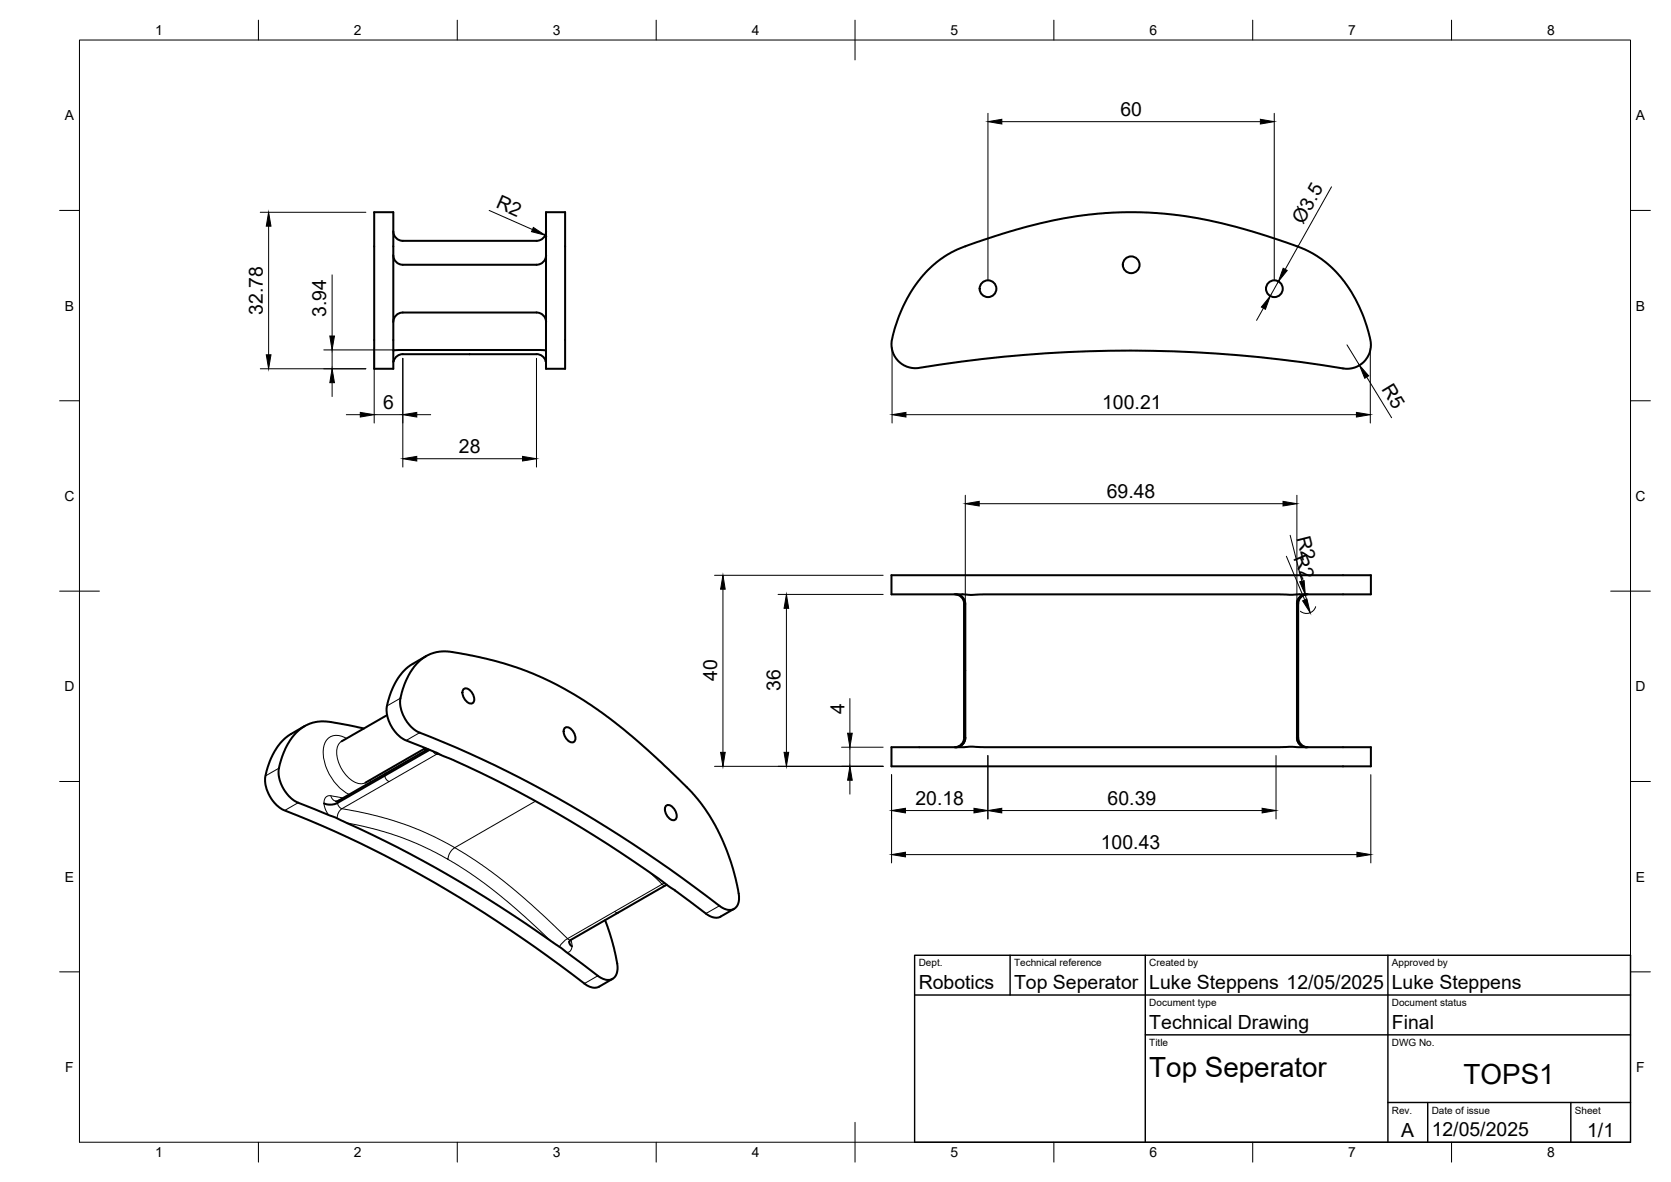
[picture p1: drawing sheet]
<svg xmlns="http://www.w3.org/2000/svg" width="420mm" height="297mm" viewBox="0 0 420 297" stroke-linecap="round" stroke-linejoin="round" font-family="sans-serif">
<!-- layer: Visible -->
<g fill="none" stroke="#000" stroke-width=".51">
<path d="M94.1 53.3h4.8v39.4h-4.8zM98.9 58.1a2.4 2.4 0 0 0 2.4 2.4h33.6a2.4 2.4 0 0 0 2.4-2.4M137.3 53.3h4.8v39.4h-4.8zM98.9 64.1a2.4 2.4 0 0 0 2.4 2.4h33.6a2.4 2.4 0 0 0 2.4-2.4M233.1 68.1l3.5-3 4-2.4 9.3-3.3 8.3-2.4 9.2-2.1 6.3-1 8.4-.6 7 .1 9.1 .9 9.1 1.8 8.1 2.2 10.9 3.7 3.9 1.8 3.5 2.4 3.4 3.4 2.3 3.1a35.1 35.1 0 0 1 5.3 14.2l-.1 .7a6 6 0 0 1-6.9 5 329.2 329.2 0 0 0-107.7-.1l-1.4-.2a6 6 0 0 1-4.3-7.1 35.3 35.3 0 0 1 8.8-17.1zM98.9 88.1l1.3-.1 37.1 .1M98.9 80.9a2.4 2.4 0 0 1 2.4-2.4h33.6a2.4 2.4 0 0 1 2.4 2.4M137.2 90.7l.1 .2M137.2 90.7a2.35 2.35 0 0 0-2.3-1.7h-33.6a2.56 2.56 0 0 0-2.4 1.8v.1M224.2 144.6h120.5v4.8h-97.2l-3 .1-2.2-.1h-18.1zM240 149.3a2.4 2.4 0 0 1 2.4 2.4M240.3 149.4h.3a2.4 2.4 0 0 1 2.1 2.4v33.6"/>
<path d="M242.4 151.8v33.6M326.1 151.8v33.6a2.38 2.38 0 0 0 2.4 2.4 2.4 2.4 0 0 1-2.4-2.4M326.8 150.1l.6-.5 1.1-.2a2.36 2.36 0 0 0-2.4 2.3l.2-.9zM328.8 149.3a2.43 2.43 0 0 0-2.4 2.5v33.6a2.4 2.4 0 0 0 2.4 2.4M97.3 179.7l-11.4 6.6M104.8 166.8l1.5-1.4 1.3-.8 1.9-.7 1.9-.2 1.6 .1 4.3 .7 9.3 2.2 7.3 2.5 7.7 3.7 7 4.3 8 5.9 9.5 8.4 7.3 7.1 3.5 4.2 3 4.7 2 4.1 1.8 4.9 1.3 4.3 .8 4.4-.3 2.1-.8 1.1-1.4 .3-1.6-.6a328 328 0 0 0-66.8-40.2l-9.5-3.8-1.3-.8-1-.9-1.2-1.7-.9-2-.4-1.7a17.2 17.2 0 0 1 4.2-10.2zM107.2 164.9l-4.6 2.7-1.3 1.2-1.1 1.5-1.2 2.1-1 2.4-.8 2.9 .1 1.6 .4 1.7 .9 1.9 1 1.3 1.2 1.2 1.1 .6 10.2 4.2a310.7 310.7 0 0 1 57.1 33.2l8.4 6.3 1.6 .8 1 .1 .7-.1 3.7-2.1M116.6 173.2a1.71 1.71 0 0 1 2.2 1.1 1.72 1.72 0 0 1-.2 2.5 2.62 2.62 0 0 1-2-3.6zM76.6 182.5l-4.1 2.4-2 1.8-2 3.1-1.5 4.1-.3 2.5 .6 2.7 1.6 2.6 1.9 1.6a296.6 296.6 0 0 1 69.9 39.2l6.9 5.1 1.3 .6 1.4-.1 3.7-2.1M91.5 183.1l-8.3-1.7-3.2-.1-1.3 .3-1.8 .7-1.7 1.1-1.2 1.2a17.4 17.4 0 0 0-3.9 10l.4 1.8 .8 1.9 1.2 1.6 1.3 1.2 1.2 .6 10 4.1a322.1 322.1 0 0 1 57.3 33.4l8.7 6.5 1.6 .6 1-.1 .8-.5 .5-.6 .3-1.1v-1.8l-1.1-5.1-2-5.9M106.6 188.2l.5 .3M107 188l-15.1 8.7"/>
<path d="M107.6 188.3l-22.5 13-.6 .1M108 188.4l-23.2 13.4-1.5 .4-1.8-.3M142 182.9a1.71 1.71 0 0 1 2.3 1.1 1.72 1.72 0 0 1-.2 2.6 2.62 2.62 0 0 1-2.1-3.7zM224.2 187.8h18.1l1.7-.2 3.5 .2h97.2v4.8h-120.5zM242.4 185.4a2.4 2.4 0 0 1-2.4 2.4M242.7 185.4v.5a2.45 2.45 0 0 1-2.4 1.9 2.4 2.4 0 0 0 2.4-2.4zM167.5 202.5a1.71 1.71 0 0 1 2.2 1.1 1.72 1.72 0 0 1-.2 2.5 2.62 2.62 0 0 1-2-3.6zM167.7 222.4l-24.4 14a.91 .91 0 0 0 .5 1.4"/>
<circle cx="248.4" cy="72.6" r="2.11"/>
<circle cx="284.4" cy="66.5" r="2.11"/>
<circle cx="320.4" cy="72.6" r="2.11"/>
</g>
<!-- layer: Visible Narrow -->
<g fill="none" stroke="#000" stroke-width=".25">
<path d="M100.7 175.5l-3.4 1.9M70.1 193l-3.4 2M83.2 200l.3 .8 1 .6M85.9 186.3a3.7 3.7 0 0 0-1.1 4.1 8.9 8.9 0 0 0 5.2 6.5h1.3l.6-.2M87.2 185.6a3.5 3.5 0 0 0-5.6 1.2 11.3 11.3 0 0 0 3.4 10.8l1.4 1.2 1.4 .9M93.1 196v.6M97 194.4l-.2 .3 .1 .7 .4 .7 .6 .3-11.9 6.8M105.5 184.1l-3.4 2M108.9 188.8l.6 .7 1.4 .2M110.2 189.3l-12.3 7.1M75 201.7l-3.4 2M85.1 201.2l-.2 .5 .1 .6 .6 .7 .4 .2"/>
<path d="M86 203.2l9 1.9 6.6 2 5.9 2.4 6.8 3.5-.6 .5-.6 .8-.5 1.7-6.9-3.6-5.2-2.1-6.7-2.1-6.6-1.4M86 203.2l-.9 1-.3 1.4M86.3 200.5l-3.3-.6-.6 .1-.5 .4-.4 .9v1l.4 1.4 .7 1.1M112.6 216l5.8 3.6 6.9 5.1 6.4 5.5 6.7 6.2M134.7 201.3l-20.4 11.7 6.9 4.4 5.4 4 7.1 6 9.3 8.7a.67 .67 0 0 1 .8 .9v.9l-.2 .8-.4 .5-.6 .2M163.5 219.3l3 2.9-11.9 6.9M142.7 235.9l-1.1 .9-.9 1.1M155.5 229.3l-.4 .1-.5-.3-11.9 6.8M167.1 221.9l-.6 .3 .3 .3h.5M180.9 227.6l-3.4 2M150.3 245.2l-3.4 2"/>
</g>
<!-- layer: BORDER -->
<g fill="none" stroke="#000" stroke-width=".25">
<path d="M20 10.1h390v276.9h-390zM65 5.1v5M115 5.1v5M165 5.1v5M215 5.1v10M265 5.1v5M315 5.1v5M365 5.1v5M15 52.9h5M410 52.9h5M15 100.7h5M410 100.7h5"/>
<path d="M15 148.6h10M405 148.6h10M15 196.4h5M410 196.4h5M15 244.2h5M410 244.2h5M65 287v5M115 287v5M165 287v5M215 282.1v9.9M265 287v5M315 287v5"/>
<path d="M365 287v5"/>
</g>
<!-- layer: TITLEBLOCK -->
<path d="M230 240.1h180v46.9h-180zM230 250h180M254 240.1v9.9M288 240.1v46.9M349 240.1v46.9M288 260.1h122M349 277.1h61M359 277.1v9.9M395 277.1v9.9" fill="none" stroke="#000" stroke-width=".36"/>
<!-- layer: FD_Dimensions -->
<g fill="none" stroke="#000" stroke-width=".25">
<path d="M248.4 28.5v42M251.9 30.6h65M320.4 28.5v42M65.4 53.3h26.6M67.5 56.8v32.4M123 52.9l10.9 4.8M334.8 47l-11.6 20.7M83.5 69.1v15.3M317.7 77.5l-1.7 3M321.4 70.7l-2 3.7M65.4 92.7h26.6M81.4 87.9h17.8"/>
<path d="M83.5 87.9v4.8M83.5 96.2v3.5M94.1 87.5v18.8M101.3 90.1v27.3M134.9 90.1v27.3M224.3 87.3v19M338.7 86.7l3.1 5.1M343.7 94.8l6.2 10.2M344.6 87.5v18.8M87.1 104.2h3.5M94.1 104.2h7.2M104.8 104.2h3.5"/>
<path d="M104.8 115.3h26.6M227.8 104.2h113.3M242.7 124.5v42M246.2 126.6h76.4M323.4 139.8l4.7 11M324.4 134.5l2.9 11.6M326.1 124.5v42M179.7 144.6h42.4M181.8 148.1v41M195.6 149.4h26.5M197.7 152.9v36.2M328.2 149.4l.6 2.4"/>
<path d="M330.8 152.5a2.4 2.4 0 0 1-3.8 1.1M213.7 175.5v8.8M179.7 192.6h42.4M211.6 187.8h10.5M213.7 187.8v4.8M213.7 196.1v3.5M224.2 194.7v22.2M248.4 189.9v15.9M320.8 189.9v15.9M344.7 194.7v22.2M227.7 214.8h113.5M227.7 203.7h17.2"/>
<path d="M251.9 203.7h65.5"/>
</g>
<g fill="#000" stroke="#000" stroke-width=".25">
<path d="M248.4 30.6l3.5-.6v1.2zM316.9 30l3.5 .6-3.5 .6zM67.5 53.3l.6 3.5h-1.1zM134.1 57.2l3 1.9-3.5-.9zM319.4 74.4l-1.2 3.3-1-.5zM322.6 67.4l1.1 .6-2.3 2.7zM67 89.2h1.1l-.6 3.5zM83.5 92.7l.6 3.5h-1.2zM82.9 84.4h1.2l-.6 3.5zM341.8 91.8l2.3 2.7-.9 .6zM90.6 103.6l3.5 .6-3.5 .6zM101.3 104.2l3.5-.6v1.2z"/>
<path d="M101.3 115.3l3.5-.6v1.2zM131.4 114.7l3.5 .6-3.5 .6zM224.3 104.2l3.5-.6v1.2zM341.1 103.6l3.5 .6-3.5 .6zM242.7 126.6l3.5-.6v1.2zM322.6 126l3.5 .6-3.5 .6zM181.8 144.6l.6 3.5h-1.2zM197.7 149.4l.6 3.5h-1.2zM326.8 146.2l1.1-.3 .3 3.5zM327.5 151l1.1-.5 .8 3.5zM181.2 189.1h1.2l-.6 3.5zM197.1 189.1h1.2l-.6 3.5z"/>
<path d="M213.7 192.6l.6 3.5h-1.2zM213.1 184.3h1.2l-.6 3.5zM224.2 214.8l3.5-.6v1.1zM224.2 203.7l3.5-.6v1.2zM244.9 203.1l3.5 .6-3.5 .6zM248.4 203.7l3.5-.6v1.2zM317.4 203.1l3.4 .6-3.4 .6zM341.2 214.2l3.5 .6-3.5 .5z"/>
</g>
<g font-size="7">
<text x="289" y="270.6">Top Seperator</text>
<text x="368" y="272.3">TOPS1</text>
</g>
<g font-size="4.9">
<text x="281.7" y="29.1">60</text>
<text x="124.5" y="52" transform="rotate(24 124.5 52)">R2</text>
<text x="327.7" y="56.5" transform="rotate(-61 327.7 56.5)">Ø3.5</text>
<text x="66.1" y="79.1" transform="rotate(-90 66.1 79.1)">32.78</text>
<text x="82" y="79.7" transform="rotate(-90 82 79.7)">3.94</text>
<text x="347.3" y="97.8" transform="rotate(59 347.3 97.8)">R5</text>
<text x="96.4" y="102.8">6</text>
<text x="277.1" y="102.8">100.21</text>
<text x="115.4" y="113.8">28</text>
<text x="278.3" y="125.1">69.48</text>
<text x="326" y="135.2" transform="rotate(76 326 135.2)">R2</text>
<text x="180.3" y="171.2" transform="rotate(-90 180.3 171.2)">40</text>
<text x="196.3" y="173.7" transform="rotate(-90 196.3 173.7)">36</text>
<text x="212.3" y="179.4" transform="rotate(-90 212.3 179.4)">4</text>
<text x="230.2" y="202.3">20.18</text>
<text x="278.5" y="202.2">60.39</text>
<text x="276.8" y="213.3">100.43</text>
<text x="231" y="248.5">Robotics</text>
<text x="255" y="248.5">Top Seperator</text>
<text x="289" y="248.5">Luke Steppens 12/05/2025</text>
<text x="350" y="248.5">Luke Steppens</text>
<text x="289" y="258.6">Technical Drawing</text>
<text x="350" y="258.6">Final</text>
<text x="352.3" y="285.7">A</text>
<text x="360" y="285.5">12/05/2025</text>
<text x="399.1" y="285.7">1/1</text>
</g>
<g font-size="3.5">
<text x="39" y="8.8">1</text>
<text x="89" y="8.8">2</text>
<text x="139" y="8.8">3</text>
<text x="189" y="8.8">4</text>
<text x="239" y="8.8">5</text>
<text x="289" y="8.8">6</text>
<text x="339" y="8.8">7</text>
<text x="389" y="8.8">8</text>
<text x="16.3" y="30.2">A</text>
<text x="411.3" y="30.2">A</text>
<text x="16.3" y="78">B</text>
<text x="411.3" y="78">B</text>
<text x="16.2" y="125.9">C</text>
<text x="411.2" y="125.9">C</text>
<text x="16.2" y="173.7">D</text>
<text x="411.2" y="173.7">D</text>
<text x="16.3" y="221.6">E</text>
<text x="411.3" y="221.6">E</text>
<text x="16.4" y="269.4">F</text>
<text x="411.4" y="269.4">F</text>
<text x="39" y="290.8">1</text>
<text x="89" y="290.8">2</text>
<text x="139" y="290.8">3</text>
<text x="189" y="290.8">4</text>
<text x="239" y="290.8">5</text>
<text x="289" y="290.8">6</text>
<text x="339" y="290.8">7</text>
<text x="389" y="290.8">8</text>
</g>
<g font-size="2.5">
<text x="231" y="242.9">Dept.</text>
<text x="255" y="242.9">Technical reference</text>
<text x="289" y="242.9">Created by</text>
<text x="350" y="242.9">Approved by</text>
<text x="289" y="252.8">Document type</text>
<text x="350" y="252.8">Document status</text>
<text x="289" y="262.9">Title</text>
<text x="350" y="262.9">DWG No.</text>
<text x="350" y="279.9">Rev.</text>
<text x="360" y="279.9">Date of issue</text>
<text x="396" y="279.9">Sheet</text>
</g>
</svg>
